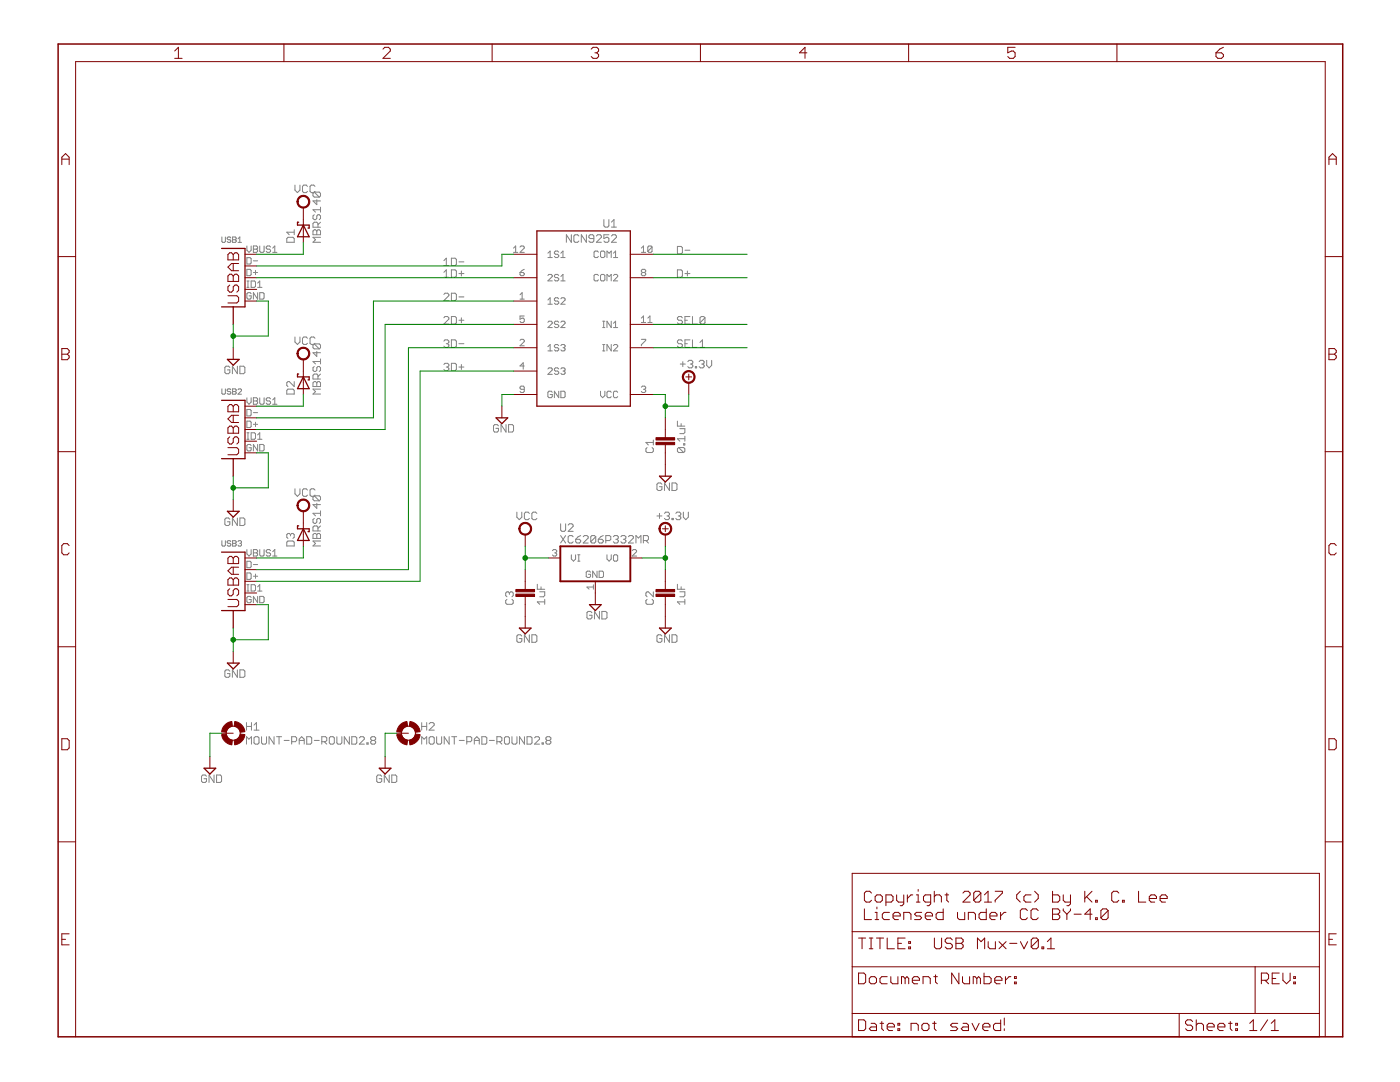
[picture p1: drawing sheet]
<?xml version="1.0" encoding="utf-8"?>
<!DOCTYPE eagle SYSTEM "eagle.dtd">
<eagle version="6.5.0">
<drawing>
<settings>
<setting alwaysvectorfont="yes"/>
<setting verticaltext="up"/>
</settings>
<grid distance="0.1" unitdist="inch" unit="inch" style="lines" multiple="1" display="no" altdistance="0.01" altunitdist="inch" altunit="inch"/>
<schematic xreflabel="%F%N/%S.%C%R" xrefpart="/%S.%C%R">
<libraries>
<library name="Misc Conn">
<symbols>
<symbol name="USB_AB">
<wire x1="-7.62" y1="-6.35" x2="-5.08" y2="-6.35" width="0.254" layer="94"/>
<wire x1="-5.08" y1="-6.35" x2="-2.54" y2="-6.35" width="0.254" layer="94"/>
<wire x1="-2.54" y1="-6.35" x2="-2.54" y2="6.35" width="0.254" layer="94"/>
<wire x1="-2.54" y1="6.35" x2="-7.62" y2="6.35" width="0.254" layer="94"/>
<text x="-6.35" y="6.096" size="2.54" layer="94" rot="R270">USBAB</text>
<pin name="D+" x="0" y="0" visible="pad" length="short" rot="R180"/>
<pin name="D-" x="0" y="2.54" visible="pad" length="short" rot="R180"/>
<pin name="VBUS" x="0" y="5.08" visible="pad" length="short" rot="R180"/>
<pin name="GND" x="0" y="-5.08" visible="pad" length="short" rot="R180"/>
<pin name="USBID" x="0" y="-2.54" visible="pad" length="short" rot="R180"/>
<pin name="S" x="-5.08" y="-10.16" visible="off" length="point" rot="R90"/>
<wire x1="-5.08" y1="-10.16" x2="-5.08" y2="-6.35" width="0.254" layer="94"/>
<text x="-7.62" y="7.62" size="1.27" layer="95" font="vector">&gt;Name</text>
</symbol>
</symbols>
<devicesets>
<deviceset name="USB-AB" prefix="J" uservalue="yes">
<gates>
<gate name="G$1" symbol="USB_AB" x="5.08" y="0"/>
</gates>
<devices>
<device name="" package="USB-AB-MICRO-SMD">
<connects>
<connect gate="G$1" pin="D+" pad="D+"/>
<connect gate="G$1" pin="D-" pad="D-"/>
<connect gate="G$1" pin="GND" pad="GND"/>
<connect gate="G$1" pin="S" pad="P$6 P$7 P$8 P$9"/>
<connect gate="G$1" pin="USBID" pad="ID"/>
<connect gate="G$1" pin="VBUS" pad="VBUS"/>
</connects>
<technologies>
<technology name=""/>
</technologies>
</device>
<device name="&quot;" package="USB_AB_MICRO_1:1_V2">
<connects>
<connect gate="G$1" pin="D+" pad="D+"/>
<connect gate="G$1" pin="D-" pad="D-"/>
<connect gate="G$1" pin="GND" pad="GND"/>
<connect gate="G$1" pin="S" pad="S1 S2 S3 S4"/>
<connect gate="G$1" pin="USBID" pad="ID"/>
<connect gate="G$1" pin="VBUS" pad="VBUS"/>
</connects>
<technologies>
<technology name=""/>
</technologies>
</device>
<device name="BG" package="USB-AB-MICRO-SMD_V03_SF">
<connects>
<connect gate="G$1" pin="D+" pad="D+"/>
<connect gate="G$1" pin="D-" pad="D-"/>
<connect gate="G$1" pin="GND" pad="GND"/>
<connect gate="G$1" pin="S" pad="S1 S2 S3 S4"/>
<connect gate="G$1" pin="USBID" pad="ID1"/>
<connect gate="G$1" pin="VBUS" pad="VBUS1"/>
</connects>
<technologies>
<technology name=""/>
</technologies>
</device>
<device name="BG-ORG" package="USB-AB-MICRO-SMD_V03_SMT">
<connects>
<connect gate="G$1" pin="D+" pad="D+"/>
<connect gate="G$1" pin="D-" pad="D-"/>
<connect gate="G$1" pin="GND" pad="GND"/>
<connect gate="G$1" pin="S" pad="S1 S2 S3 S4"/>
<connect gate="G$1" pin="USBID" pad="ID1"/>
<connect gate="G$1" pin="VBUS" pad="VBUS1"/>
</connects>
<technologies>
<technology name=""/>
</technologies>
</device>
</devices>
</deviceset>
</devicesets>
</library>
<library name="supply2">
<symbols>
<symbol name="GND">
<wire x1="-1.27" y1="0" x2="1.27" y2="0" width="0.254" layer="94"/>
<wire x1="1.27" y1="0" x2="0" y2="-1.27" width="0.254" layer="94"/>
<wire x1="0" y1="-1.27" x2="-1.27" y2="0" width="0.254" layer="94"/>
<text x="-1.905" y="-3.175" size="1.778" layer="96">&gt;VALUE</text>
<pin name="GND" x="0" y="2.54" visible="off" length="short" direction="sup" rot="R270"/>
</symbol>
<symbol name="VCC">
<circle x="0" y="1.27" radius="1.27" width="0.254" layer="94"/>
<text x="-1.905" y="3.175" size="1.778" layer="96">&gt;VALUE</text>
<pin name="VCC" x="0" y="-2.54" visible="off" length="short" direction="sup" rot="R90"/>
</symbol>
</symbols>
<devicesets>
<deviceset name="GND" prefix="SUPPLY">
<gates>
<gate name="GND" symbol="GND" x="0" y="0"/>
</gates>
<devices>
<device name="">
<technologies>
<technology name=""/>
</technologies>
</device>
</devices>
</deviceset>
<deviceset name="VCC" prefix="SUPPLY">
<gates>
<gate name="G$1" symbol="VCC" x="0" y="0"/>
</gates>
<devices>
<device name="">
<technologies>
<technology name=""/>
</technologies>
</device>
</devices>
</deviceset>
</devicesets>
</library>
<library name="ipc-7351-capacitor">
<symbols>
<symbol name="CAPACITOR">
<wire x1="-2.54" y1="0" x2="-0.762" y2="0" width="0.1524" layer="94"/>
<wire x1="2.54" y1="0" x2="0.762" y2="0" width="0.1524" layer="94"/>
<text x="-2.54" y="2.54" size="1.778" layer="95">&gt;NAME</text>
<text x="-2.54" y="-4.318" size="1.778" layer="96">&gt;VALUE</text>
<rectangle x1="-1.524" y1="-0.254" x2="2.54" y2="0.254" layer="94" rot="R90"/>
<rectangle x1="-2.54" y1="-0.254" x2="1.524" y2="0.254" layer="94" rot="R90"/>
<pin name="1" x="-5.08" y="0" visible="off" length="short" direction="pas" swaplevel="1"/>
<pin name="2" x="5.08" y="0" visible="off" length="short" direction="pas" swaplevel="1" rot="R180"/>
</symbol>
</symbols>
<devicesets>
<deviceset name="CAPACITOR_" prefix="C" uservalue="yes">
<gates>
<gate name="G$1" symbol="CAPACITOR" x="0" y="0"/>
</gates>
<devices>
<device name="0402" package="CAPC1005X60N">
<connects>
<connect gate="G$1" pin="1" pad="1"/>
<connect gate="G$1" pin="2" pad="2"/>
</connects>
<technologies>
<technology name=""/>
</technologies>
</device>
<device name="0508" package="CAPC1220X107N">
<connects>
<connect gate="G$1" pin="1" pad="1"/>
<connect gate="G$1" pin="2" pad="2"/>
</connects>
<technologies>
<technology name=""/>
</technologies>
</device>
<device name="0603" package="CAPC1608X92N">
<connects>
<connect gate="G$1" pin="1" pad="1"/>
<connect gate="G$1" pin="2" pad="2"/>
</connects>
<technologies>
<technology name=""/>
</technologies>
</device>
<device name="0612" package="CAPC1632X168N">
<connects>
<connect gate="G$1" pin="1" pad="1"/>
<connect gate="G$1" pin="2" pad="2"/>
</connects>
<technologies>
<technology name=""/>
</technologies>
</device>
<device name="0805" package="CAPC2012X145AN">
<connects>
<connect gate="G$1" pin="1" pad="1"/>
<connect gate="G$1" pin="2" pad="2"/>
</connects>
<technologies>
<technology name=""/>
</technologies>
</device>
<device name="1206" package="CAPC3215X168N">
<connects>
<connect gate="G$1" pin="1" pad="1"/>
<connect gate="G$1" pin="2" pad="2"/>
</connects>
<technologies>
<technology name=""/>
</technologies>
</device>
<device name="1210" package="CAPC3225X168N">
<connects>
<connect gate="G$1" pin="1" pad="1"/>
<connect gate="G$1" pin="2" pad="2"/>
</connects>
<technologies>
<technology name=""/>
</technologies>
</device>
<device name="1808" package="CAPC4520X168N">
<connects>
<connect gate="G$1" pin="1" pad="1"/>
<connect gate="G$1" pin="2" pad="2"/>
</connects>
<technologies>
<technology name=""/>
</technologies>
</device>
<device name="1812" package="CAPC4532X218N">
<connects>
<connect gate="G$1" pin="1" pad="1"/>
<connect gate="G$1" pin="2" pad="2"/>
</connects>
<technologies>
<technology name=""/>
</technologies>
</device>
<device name="1825" package="CAPC4564X218N">
<connects>
<connect gate="G$1" pin="1" pad="1"/>
<connect gate="G$1" pin="2" pad="2"/>
</connects>
<technologies>
<technology name=""/>
</technologies>
</device>
<device name="2220" package="CAPC5651X218N">
<connects>
<connect gate="G$1" pin="1" pad="1"/>
<connect gate="G$1" pin="2" pad="2"/>
</connects>
<technologies>
<technology name=""/>
</technologies>
</device>
<device name="2225" package="CAPC5664X218N">
<connects>
<connect gate="G$1" pin="1" pad="1"/>
<connect gate="G$1" pin="2" pad="2"/>
</connects>
<technologies>
<technology name=""/>
</technologies>
</device>
<device name="3640" package="CAPC9198X218N">
<connects>
<connect gate="G$1" pin="1" pad="1"/>
<connect gate="G$1" pin="2" pad="2"/>
</connects>
<technologies>
<technology name=""/>
</technologies>
</device>
<device name="0805N" package="CAP2012X70N">
<connects>
<connect gate="G$1" pin="1" pad="1"/>
<connect gate="G$1" pin="2" pad="2"/>
</connects>
<technologies>
<technology name=""/>
</technologies>
</device>
</devices>
</deviceset>
</devicesets>
</library>
<library name="Misc Analog">
<symbols>
<symbol name="NCN9252">
<pin name="COM1" x="-15.24" y="15.24" length="middle"/>
<pin name="COM2" x="-15.24" y="10.16" length="middle"/>
<pin name="1S1" x="15.24" y="15.24" length="middle" rot="R180"/>
<pin name="2S1" x="15.24" y="10.16" length="middle" rot="R180"/>
<pin name="1S2" x="15.24" y="5.08" length="middle" rot="R180"/>
<pin name="2S2" x="15.24" y="0" length="middle" rot="R180"/>
<pin name="1S3" x="15.24" y="-5.08" length="middle" rot="R180"/>
<pin name="2S3" x="15.24" y="-10.16" length="middle" rot="R180"/>
<pin name="IN1" x="-15.24" y="0" length="middle"/>
<pin name="IN2" x="-15.24" y="-5.08" length="middle"/>
<pin name="VCC" x="-15.24" y="-15.24" length="middle"/>
<pin name="GND" x="15.24" y="-15.24" length="middle" rot="R180"/>
<wire x1="-10.16" y1="-17.78" x2="-10.16" y2="20.32" width="0.254" layer="94"/>
<wire x1="-10.16" y1="20.32" x2="10.16" y2="20.32" width="0.254" layer="94"/>
<wire x1="10.16" y1="20.32" x2="10.16" y2="-17.78" width="0.254" layer="94"/>
<wire x1="10.16" y1="-17.78" x2="-10.16" y2="-17.78" width="0.254" layer="94"/>
<text x="-7.62" y="21.082" size="1.778" layer="95">&gt;Name</text>
<text x="-7.62" y="17.78" size="1.778" layer="96">&gt;Value</text>
</symbol>
</symbols>
<devicesets>
<deviceset name="NCN9252" prefix="U">
<gates>
<gate name="G$1" symbol="NCN9252" x="0" y="0"/>
</gates>
<devices>
<device name="" package="UQN12">
<connects>
<connect gate="G$1" pin="1S1" pad="12"/>
<connect gate="G$1" pin="1S2" pad="1"/>
<connect gate="G$1" pin="1S3" pad="2"/>
<connect gate="G$1" pin="2S1" pad="6"/>
<connect gate="G$1" pin="2S2" pad="5"/>
<connect gate="G$1" pin="2S3" pad="4"/>
<connect gate="G$1" pin="COM1" pad="10"/>
<connect gate="G$1" pin="COM2" pad="8"/>
<connect gate="G$1" pin="GND" pad="9"/>
<connect gate="G$1" pin="IN1" pad="11"/>
<connect gate="G$1" pin="IN2" pad="7"/>
<connect gate="G$1" pin="VCC" pad="3"/>
</connects>
<technologies>
<technology name=""/>
</technologies>
</device>
</devices>
</deviceset>
</devicesets>
</library>
<library name="ipc-7351-diode">
<symbols>
<symbol name="SCHOTTKY">
<wire x1="-1.27" y1="-1.27" x2="1.27" y2="0" width="0.254" layer="94"/>
<wire x1="1.27" y1="0" x2="-1.27" y2="1.27" width="0.254" layer="94"/>
<wire x1="1.905" y1="1.27" x2="1.27" y2="1.27" width="0.254" layer="94"/>
<wire x1="1.27" y1="1.27" x2="1.27" y2="0" width="0.254" layer="94"/>
<wire x1="-1.27" y1="1.27" x2="-1.27" y2="-1.27" width="0.254" layer="94"/>
<wire x1="1.27" y1="0" x2="1.27" y2="-1.27" width="0.254" layer="94"/>
<wire x1="1.905" y1="1.27" x2="1.905" y2="1.016" width="0.254" layer="94"/>
<wire x1="1.27" y1="-1.27" x2="0.635" y2="-1.27" width="0.254" layer="94"/>
<wire x1="0.635" y1="-1.016" x2="0.635" y2="-1.27" width="0.254" layer="94"/>
<text x="-2.54" y="1.905" size="1.778" layer="95">&gt;NAME</text>
<text x="-2.54" y="-3.81" size="1.778" layer="96">&gt;VALUE</text>
<pin name="A" x="-2.54" y="0" visible="off" length="short" direction="pas"/>
<pin name="K" x="2.54" y="0" visible="off" length="short" direction="pas" rot="R180"/>
</symbol>
</symbols>
<devicesets>
<deviceset name="SCHOTTKY_" prefix="D" uservalue="yes">
<gates>
<gate name="G$1" symbol="SCHOTTKY" x="0" y="0"/>
</gates>
<devices>
<device name="SOD-123" package="SOD3718X135N">
<connects>
<connect gate="G$1" pin="A" pad="A"/>
<connect gate="G$1" pin="K" pad="K"/>
</connects>
<technologies>
<technology name=""/>
</technologies>
</device>
<device name="SOD-323" package="SOD2514X100N">
<connects>
<connect gate="G$1" pin="A" pad="A"/>
<connect gate="G$1" pin="K" pad="K"/>
</connects>
<technologies>
<technology name=""/>
</technologies>
</device>
<device name="SMA" package="DIOM5326X292N">
<connects>
<connect gate="G$1" pin="A" pad="A"/>
<connect gate="G$1" pin="K" pad="K"/>
</connects>
<technologies>
<technology name=""/>
</technologies>
</device>
<device name="SMB" package="DIOM5436X265N">
<connects>
<connect gate="G$1" pin="A" pad="A"/>
<connect gate="G$1" pin="K" pad="K"/>
</connects>
<technologies>
<technology name=""/>
</technologies>
</device>
<device name="SMC" package="DIOM7959X265N">
<connects>
<connect gate="G$1" pin="A" pad="A"/>
<connect gate="G$1" pin="K" pad="K"/>
</connects>
<technologies>
<technology name=""/>
</technologies>
</device>
<device name="SOT-23" package="SOT95P280X135-3N">
<connects>
<connect gate="G$1" pin="A" pad="1"/>
<connect gate="G$1" pin="K" pad="3"/>
</connects>
<technologies>
<technology name=""/>
</technologies>
</device>
<device name="SOT-323" package="SOT65P210X110-3N">
<connects>
<connect gate="G$1" pin="A" pad="1"/>
<connect gate="G$1" pin="K" pad="3"/>
</connects>
<technologies>
<technology name=""/>
</technologies>
</device>
</devices>
</deviceset>
</devicesets>
</library>
<library name="Misc Power">
<symbols>
<symbol name="78XX">
<wire x1="-7.62" y1="-5.08" x2="7.62" y2="-5.08" width="0.4064" layer="94"/>
<wire x1="7.62" y1="-5.08" x2="7.62" y2="2.54" width="0.4064" layer="94"/>
<wire x1="7.62" y1="2.54" x2="-7.62" y2="2.54" width="0.4064" layer="94"/>
<wire x1="-7.62" y1="2.54" x2="-7.62" y2="-5.08" width="0.4064" layer="94"/>
<text x="-7.62" y="5.715" size="1.778" layer="95">&gt;NAME</text>
<text x="-7.62" y="3.175" size="1.778" layer="96">&gt;VALUE</text>
<text x="-2.032" y="-4.318" size="1.524" layer="95">GND</text>
<pin name="VI" x="-10.16" y="0" length="short" direction="in"/>
<pin name="GND" x="0" y="-7.62" visible="pad" length="short" direction="pas" rot="R90"/>
<pin name="VO" x="10.16" y="0" length="short" direction="pas" rot="R180"/>
</symbol>
</symbols>
<devicesets>
<deviceset name="MCP1700" prefix="U">
<gates>
<gate name="G$1" symbol="78XX" x="0" y="0"/>
</gates>
<devices>
<device name="/TT" package="SOT95P280X135-3N">
<connects>
<connect gate="G$1" pin="GND" pad="1"/>
<connect gate="G$1" pin="VI" pad="3"/>
<connect gate="G$1" pin="VO" pad="2"/>
</connects>
<technologies>
<technology name=""/>
</technologies>
</device>
</devices>
</deviceset>
</devicesets>
</library>
<library name="Misc Voltages">
<symbols>
<symbol name="+3.3V">
<wire x1="-0.635" y1="1.27" x2="0.635" y2="1.27" width="0.1524" layer="94"/>
<wire x1="0" y1="0.635" x2="0" y2="1.905" width="0.1524" layer="94"/>
<circle x="0" y="1.27" radius="1.27" width="0.254" layer="94"/>
<text x="-1.905" y="3.175" size="1.778" layer="96">&gt;VALUE</text>
<pin name="+3.3V" x="0" y="-2.54" visible="off" length="short" direction="sup" rot="R90"/>
</symbol>
</symbols>
<devicesets>
<deviceset name="+3.3V" prefix="SUPPLY">
<gates>
<gate name="+3.3V" symbol="+3.3V" x="0" y="0"/>
</gates>
<devices>
<device name="">
<technologies>
<technology name=""/>
</technologies>
</device>
</devices>
</deviceset>
</devicesets>
</library>
<library name="holes">
<symbols>
<symbol name="MOUNT-PAD">
<wire x1="0.254" y1="2.032" x2="2.032" y2="0.254" width="1.016" layer="94" curve="-75.749967" cap="flat"/>
<wire x1="-2.032" y1="0.254" x2="-0.254" y2="2.032" width="1.016" layer="94" curve="-75.749967" cap="flat"/>
<wire x1="-2.032" y1="-0.254" x2="-0.254" y2="-2.032" width="1.016" layer="94" curve="75.749967" cap="flat"/>
<wire x1="0.254" y1="-2.032" x2="2.032" y2="-0.254" width="1.016" layer="94" curve="75.749967" cap="flat"/>
<circle x="0" y="0" radius="1.524" width="0.0508" layer="94"/>
<text x="2.794" y="0.5842" size="1.778" layer="95">&gt;NAME</text>
<text x="2.794" y="-2.4638" size="1.778" layer="96">&gt;VALUE</text>
<pin name="MOUNT" x="-2.54" y="0" visible="off" length="short" direction="pas"/>
</symbol>
</symbols>
<devicesets>
<deviceset name="MOUNT-PAD-ROUND" prefix="H">
<gates>
<gate name="G$1" symbol="MOUNT-PAD" x="0" y="0"/>
</gates>
<devices>
<device name="2.8" package="2,8-PAD">
<connects>
<connect gate="G$1" pin="MOUNT" pad="B2,8"/>
</connects>
<technologies>
<technology name=""/>
</technologies>
</device>
<device name="3.0" package="3,0-PAD">
<connects>
<connect gate="G$1" pin="MOUNT" pad="B3,0"/>
</connects>
<technologies>
<technology name=""/>
</technologies>
</device>
<device name="3.2" package="3,2-PAD">
<connects>
<connect gate="G$1" pin="MOUNT" pad="B3,2"/>
</connects>
<technologies>
<technology name=""/>
</technologies>
</device>
<device name="3.3" package="3,3-PAD">
<connects>
<connect gate="G$1" pin="MOUNT" pad="B3,3"/>
</connects>
<technologies>
<technology name=""/>
</technologies>
</device>
<device name="3.6" package="3,6-PAD">
<connects>
<connect gate="G$1" pin="MOUNT" pad="B3,6"/>
</connects>
<technologies>
<technology name=""/>
</technologies>
</device>
<device name="4.1" package="4,1-PAD">
<connects>
<connect gate="G$1" pin="MOUNT" pad="B4,1"/>
</connects>
<technologies>
<technology name=""/>
</technologies>
</device>
<device name="4.3" package="4,3-PAD">
<connects>
<connect gate="G$1" pin="MOUNT" pad="B4,3"/>
</connects>
<technologies>
<technology name=""/>
</technologies>
</device>
<device name="4.5" package="4,5-PAD">
<connects>
<connect gate="G$1" pin="MOUNT" pad="B4,5"/>
</connects>
<technologies>
<technology name=""/>
</technologies>
</device>
<device name="5.0" package="5,0-PAD">
<connects>
<connect gate="G$1" pin="MOUNT" pad="B5"/>
</connects>
<technologies>
<technology name=""/>
</technologies>
</device>
<device name="5.5" package="5,5-PAD">
<connects>
<connect gate="G$1" pin="MOUNT" pad="B5,5"/>
</connects>
<technologies>
<technology name=""/>
</technologies>
</device>
</devices>
</deviceset>
</devicesets>
</library>
<library name="frames">
<symbols>
<symbol name="FRAME_A_L">
<frame x1="0" y1="0" x2="279.4" y2="215.9" columns="6" rows="5" layer="94" border-bottom="no"/>
</symbol>
<symbol name="DOCFIELD">
<wire x1="0" y1="0" x2="71.12" y2="0" width="0.1016" layer="94"/>
<wire x1="101.6" y1="15.24" x2="87.63" y2="15.24" width="0.1016" layer="94"/>
<wire x1="0" y1="0" x2="0" y2="5.08" width="0.1016" layer="94"/>
<wire x1="0" y1="5.08" x2="71.12" y2="5.08" width="0.1016" layer="94"/>
<wire x1="0" y1="5.08" x2="0" y2="15.24" width="0.1016" layer="94"/>
<wire x1="101.6" y1="15.24" x2="101.6" y2="5.08" width="0.1016" layer="94"/>
<wire x1="71.12" y1="5.08" x2="71.12" y2="0" width="0.1016" layer="94"/>
<wire x1="71.12" y1="5.08" x2="87.63" y2="5.08" width="0.1016" layer="94"/>
<wire x1="71.12" y1="0" x2="101.6" y2="0" width="0.1016" layer="94"/>
<wire x1="87.63" y1="15.24" x2="87.63" y2="5.08" width="0.1016" layer="94"/>
<wire x1="87.63" y1="15.24" x2="0" y2="15.24" width="0.1016" layer="94"/>
<wire x1="87.63" y1="5.08" x2="101.6" y2="5.08" width="0.1016" layer="94"/>
<wire x1="101.6" y1="5.08" x2="101.6" y2="0" width="0.1016" layer="94"/>
<wire x1="0" y1="15.24" x2="0" y2="22.86" width="0.1016" layer="94"/>
<wire x1="101.6" y1="35.56" x2="0" y2="35.56" width="0.1016" layer="94"/>
<wire x1="101.6" y1="35.56" x2="101.6" y2="22.86" width="0.1016" layer="94"/>
<wire x1="0" y1="22.86" x2="101.6" y2="22.86" width="0.1016" layer="94"/>
<wire x1="0" y1="22.86" x2="0" y2="35.56" width="0.1016" layer="94"/>
<wire x1="101.6" y1="22.86" x2="101.6" y2="15.24" width="0.1016" layer="94"/>
<text x="1.27" y="1.27" size="2.54" layer="94" font="vector">Date:</text>
<text x="12.7" y="1.27" size="2.54" layer="94" font="vector">&gt;LAST_DATE_TIME</text>
<text x="72.39" y="1.27" size="2.54" layer="94" font="vector">Sheet:</text>
<text x="86.36" y="1.27" size="2.54" layer="94" font="vector">&gt;SHEET</text>
<text x="88.9" y="11.43" size="2.54" layer="94" font="vector">REV:</text>
<text x="1.27" y="19.05" size="2.54" layer="94" font="vector">TITLE:</text>
<text x="1.27" y="11.43" size="2.54" layer="94" font="vector">Document Number:</text>
<text x="17.78" y="19.05" size="2.54" layer="94" font="vector">&gt;DRAWING_NAME</text>
</symbol>
</symbols>
<devicesets>
<deviceset name="FRAME_A_L" prefix="FRAME" uservalue="yes">
<gates>
<gate name="G$1" symbol="FRAME_A_L" x="0" y="0" addlevel="always"/>
<gate name="G$2" symbol="DOCFIELD" x="172.72" y="0" addlevel="always"/>
</gates>
<devices>
<device name="">
<technologies>
<technology name=""/>
</technologies>
</device>
</devices>
</deviceset>
</devicesets>
</library>
</libraries>
<attributes>
</attributes>
<variantdefs>
</variantdefs>
<classes>
<class number="0" name="default" width="0" drill="0">
</class>
</classes>
<parts>
<part name="USB1" library="Misc Conn" deviceset="USB-AB" device="BG-ORG">
<attribute name="PARTNO" value="SMT MICRO USB CONNECTOR"/>
</part>
<part name="USB2" library="Misc Conn" deviceset="USB-AB" device="BG-ORG">
<attribute name="PARTNO" value="SMT MICRO USB CONNECTOR"/>
</part>
<part name="USB3" library="Misc Conn" deviceset="USB-AB" device="BG-ORG">
<attribute name="PARTNO" value="SMT MICRO USB CONNECTOR"/>
</part>
<part name="SUPPLY1" library="supply2" deviceset="GND" device=""/>
<part name="SUPPLY2" library="supply2" deviceset="GND" device=""/>
<part name="SUPPLY3" library="supply2" deviceset="GND" device=""/>
<part name="C1" library="ipc-7351-capacitor" deviceset="CAPACITOR_" device="0603" value="0.1uF">
<attribute name="PARTNO" value="0U1 0603"/>
</part>
<part name="SUPPLY6" library="supply2" deviceset="GND" device=""/>
<part name="U1" library="Misc Analog" deviceset="NCN9252" device="">
<attribute name="PARTNO" value="NCN9252"/>
</part>
<part name="D1" library="ipc-7351-diode" deviceset="SCHOTTKY_" device="SMB" value="MBRS140">
<attribute name="PARTNO" value="MBRS140"/>
</part>
<part name="D2" library="ipc-7351-diode" deviceset="SCHOTTKY_" device="SMB" value="MBRS140">
<attribute name="PARTNO" value="MBRS140"/>
</part>
<part name="D3" library="ipc-7351-diode" deviceset="SCHOTTKY_" device="SMB" value="MBRS140">
<attribute name="PARTNO" value="MBRS140"/>
</part>
<part name="SUPPLY4" library="supply2" deviceset="VCC" device=""/>
<part name="SUPPLY5" library="supply2" deviceset="VCC" device=""/>
<part name="SUPPLY7" library="supply2" deviceset="VCC" device=""/>
<part name="SUPPLY8" library="supply2" deviceset="GND" device=""/>
<part name="U2" library="Misc Power" deviceset="MCP1700" device="/TT" value="XC6206P332MR">
<attribute name="PARTNO" value="XC6206P332MR"/>
</part>
<part name="SUPPLY9" library="supply2" deviceset="GND" device=""/>
<part name="SUPPLY10" library="supply2" deviceset="VCC" device=""/>
<part name="SUPPLY11" library="Misc Voltages" deviceset="+3.3V" device=""/>
<part name="C2" library="ipc-7351-capacitor" deviceset="CAPACITOR_" device="0603" value="1uF">
<attribute name="PARTNO" value="1UF 0603"/>
</part>
<part name="C3" library="ipc-7351-capacitor" deviceset="CAPACITOR_" device="0603" value="1uF">
<attribute name="PARTNO" value="1UF 0603"/>
</part>
<part name="SUPPLY12" library="supply2" deviceset="GND" device=""/>
<part name="SUPPLY13" library="supply2" deviceset="GND" device=""/>
<part name="SUPPLY14" library="Misc Voltages" deviceset="+3.3V" device=""/>
<part name="H1" library="holes" deviceset="MOUNT-PAD-ROUND" device="2.8">
<attribute name="PARTNO" value="*"/>
</part>
<part name="H2" library="holes" deviceset="MOUNT-PAD-ROUND" device="2.8">
<attribute name="PARTNO" value="*"/>
</part>
<part name="SUPPLY15" library="supply2" deviceset="GND" device=""/>
<part name="SUPPLY16" library="supply2" deviceset="GND" device=""/>
<part name="FRAME1" library="frames" deviceset="FRAME_A_L" device=""/>
</parts>
<sheets>
<sheet>
<plain>
<text x="124.46" y="-55.88" size="2.54" layer="94">Copyright 2017 (c) by K. C. Lee
Licensed under CC BY-4.0</text>
</plain>
<instances>
<instance part="USB1" gate="G$1" x="-7.62" y="83.82">
<attribute name="PARTNO" x="-7.62" y="83.82" size="2.54" layer="96" display="off"/>
</instance>
<instance part="USB2" gate="G$1" x="-7.62" y="50.8">
<attribute name="PARTNO" x="-7.62" y="50.8" size="2.54" layer="96" display="off"/>
</instance>
<instance part="USB3" gate="G$1" x="-7.62" y="17.78">
<attribute name="PARTNO" x="-7.62" y="17.78" size="2.54" layer="96" display="off"/>
</instance>
<instance part="SUPPLY1" gate="GND" x="-12.7" y="66.04"/>
<instance part="SUPPLY2" gate="GND" x="-12.7" y="33.02"/>
<instance part="SUPPLY3" gate="GND" x="-12.7" y="0"/>
<instance part="C1" gate="G$1" x="81.28" y="48.26" rot="R90">
<attribute name="PARTNO" x="81.28" y="48.26" size="2.54" layer="96" display="off"/>
</instance>
<instance part="SUPPLY6" gate="GND" x="81.28" y="40.64"/>
<instance part="U1" gate="G$1" x="63.5" y="73.66" rot="MR0">
<attribute name="PARTNO" x="63.5" y="73.66" size="2.54" layer="96" display="off"/>
</instance>
<instance part="D1" gate="G$1" x="2.54" y="93.98" rot="R90">
<attribute name="PARTNO" x="2.54" y="93.98" size="2.54" layer="96" display="off"/>
</instance>
<instance part="D2" gate="G$1" x="2.54" y="60.96" rot="R90">
<attribute name="PARTNO" x="2.54" y="60.96" size="2.54" layer="96" display="off"/>
</instance>
<instance part="D3" gate="G$1" x="2.54" y="27.94" rot="R90">
<attribute name="PARTNO" x="2.54" y="27.94" size="2.54" layer="96" display="off"/>
</instance>
<instance part="SUPPLY4" gate="G$1" x="2.54" y="99.06"/>
<instance part="SUPPLY5" gate="G$1" x="2.54" y="66.04"/>
<instance part="SUPPLY7" gate="G$1" x="2.54" y="33.02"/>
<instance part="SUPPLY8" gate="GND" x="45.72" y="53.34"/>
<instance part="U2" gate="G$1" x="66.04" y="22.86">
<attribute name="PARTNO" x="66.04" y="22.86" size="2.54" layer="96" display="off"/>
</instance>
<instance part="SUPPLY9" gate="GND" x="66.04" y="12.7"/>
<instance part="SUPPLY10" gate="G$1" x="50.8" y="27.94"/>
<instance part="SUPPLY11" gate="+3.3V" x="81.28" y="27.94"/>
<instance part="C2" gate="G$1" x="81.28" y="15.24" rot="R90">
<attribute name="PARTNO" x="81.28" y="15.24" size="2.54" layer="96" display="off"/>
</instance>
<instance part="C3" gate="G$1" x="50.8" y="15.24" rot="R90">
<attribute name="PARTNO" x="50.8" y="15.24" size="2.54" layer="96" display="off"/>
</instance>
<instance part="SUPPLY12" gate="GND" x="50.8" y="7.62"/>
<instance part="SUPPLY13" gate="GND" x="81.28" y="7.62"/>
<instance part="SUPPLY14" gate="+3.3V" x="86.36" y="60.96"/>
<instance part="H1" gate="G$1" x="-12.7" y="-15.24">
<attribute name="PARTNO" x="-12.7" y="-15.24" size="2.54" layer="96" display="off"/>
</instance>
<instance part="H2" gate="G$1" x="25.4" y="-15.24">
<attribute name="PARTNO" x="25.4" y="-15.24" size="2.54" layer="96" display="off"/>
</instance>
<instance part="SUPPLY15" gate="GND" x="-17.78" y="-22.86"/>
<instance part="SUPPLY16" gate="GND" x="20.32" y="-22.86"/>
<instance part="FRAME1" gate="G$1" x="-50.8" y="-81.28"/>
<instance part="FRAME1" gate="G$2" x="121.92" y="-81.28"/>
</instances>
<busses>
</busses>
<nets>
<net name="GND" class="0">
<segment>
<pinref part="USB1" gate="G$1" pin="S"/>
<pinref part="SUPPLY1" gate="GND" pin="GND"/>
<wire x1="-12.7" y1="68.58" x2="-12.7" y2="71.12" width="0.1524" layer="91"/>
<pinref part="USB1" gate="G$1" pin="GND"/>
<wire x1="-12.7" y1="71.12" x2="-12.7" y2="73.66" width="0.1524" layer="91"/>
<wire x1="-7.62" y1="78.74" x2="-5.08" y2="78.74" width="0.1524" layer="91"/>
<wire x1="-5.08" y1="78.74" x2="-5.08" y2="71.12" width="0.1524" layer="91"/>
<wire x1="-5.08" y1="71.12" x2="-12.7" y2="71.12" width="0.1524" layer="91"/>
<junction x="-12.7" y="71.12"/>
</segment>
<segment>
<pinref part="USB2" gate="G$1" pin="S"/>
<pinref part="SUPPLY2" gate="GND" pin="GND"/>
<wire x1="-12.7" y1="35.56" x2="-12.7" y2="38.1" width="0.1524" layer="91"/>
<pinref part="USB2" gate="G$1" pin="GND"/>
<wire x1="-12.7" y1="38.1" x2="-12.7" y2="40.64" width="0.1524" layer="91"/>
<wire x1="-7.62" y1="45.72" x2="-5.08" y2="45.72" width="0.1524" layer="91"/>
<wire x1="-5.08" y1="45.72" x2="-5.08" y2="38.1" width="0.1524" layer="91"/>
<wire x1="-5.08" y1="38.1" x2="-12.7" y2="38.1" width="0.1524" layer="91"/>
<junction x="-12.7" y="38.1"/>
</segment>
<segment>
<pinref part="USB3" gate="G$1" pin="S"/>
<pinref part="SUPPLY3" gate="GND" pin="GND"/>
<wire x1="-12.7" y1="2.54" x2="-12.7" y2="5.08" width="0.1524" layer="91"/>
<pinref part="USB3" gate="G$1" pin="GND"/>
<wire x1="-12.7" y1="5.08" x2="-12.7" y2="7.62" width="0.1524" layer="91"/>
<wire x1="-7.62" y1="12.7" x2="-5.08" y2="12.7" width="0.1524" layer="91"/>
<wire x1="-5.08" y1="12.7" x2="-5.08" y2="5.08" width="0.1524" layer="91"/>
<wire x1="-5.08" y1="5.08" x2="-12.7" y2="5.08" width="0.1524" layer="91"/>
<junction x="-12.7" y="5.08"/>
</segment>
<segment>
<pinref part="C1" gate="G$1" pin="1"/>
<pinref part="SUPPLY6" gate="GND" pin="GND"/>
</segment>
<segment>
<pinref part="U1" gate="G$1" pin="GND"/>
<pinref part="SUPPLY8" gate="GND" pin="GND"/>
<wire x1="48.26" y1="58.42" x2="45.72" y2="58.42" width="0.1524" layer="91"/>
<wire x1="45.72" y1="58.42" x2="45.72" y2="55.88" width="0.1524" layer="91"/>
</segment>
<segment>
<pinref part="U2" gate="G$1" pin="GND"/>
<pinref part="SUPPLY9" gate="GND" pin="GND"/>
</segment>
<segment>
<pinref part="C3" gate="G$1" pin="1"/>
<pinref part="SUPPLY12" gate="GND" pin="GND"/>
</segment>
<segment>
<pinref part="C2" gate="G$1" pin="1"/>
<pinref part="SUPPLY13" gate="GND" pin="GND"/>
</segment>
<segment>
<pinref part="H1" gate="G$1" pin="MOUNT"/>
<wire x1="-15.24" y1="-15.24" x2="-17.78" y2="-15.24" width="0.1524" layer="91"/>
<wire x1="-17.78" y1="-15.24" x2="-17.78" y2="-20.32" width="0.1524" layer="91"/>
<pinref part="SUPPLY15" gate="GND" pin="GND"/>
</segment>
<segment>
<pinref part="H2" gate="G$1" pin="MOUNT"/>
<pinref part="SUPPLY16" gate="GND" pin="GND"/>
<wire x1="22.86" y1="-15.24" x2="20.32" y2="-15.24" width="0.1524" layer="91"/>
<wire x1="20.32" y1="-15.24" x2="20.32" y2="-20.32" width="0.1524" layer="91"/>
</segment>
</net>
<net name="1D-" class="0">
<segment>
<pinref part="USB1" gate="G$1" pin="D-"/>
<wire x1="48.26" y1="88.9" x2="45.72" y2="88.9" width="0.1524" layer="91"/>
<wire x1="45.72" y1="88.9" x2="45.72" y2="86.36" width="0.1524" layer="91"/>
<wire x1="45.72" y1="86.36" x2="-7.62" y2="86.36" width="0.1524" layer="91"/>
<pinref part="U1" gate="G$1" pin="1S1"/>
<label x="33.02" y="86.36" size="1.778" layer="95"/>
</segment>
</net>
<net name="2D-" class="0">
<segment>
<pinref part="USB2" gate="G$1" pin="D-"/>
<wire x1="-7.62" y1="53.34" x2="17.78" y2="53.34" width="0.1524" layer="91"/>
<pinref part="U1" gate="G$1" pin="1S2"/>
<wire x1="48.26" y1="78.74" x2="17.78" y2="78.74" width="0.1524" layer="91"/>
<wire x1="17.78" y1="78.74" x2="17.78" y2="53.34" width="0.1524" layer="91"/>
<label x="33.02" y="78.74" size="1.778" layer="95"/>
</segment>
</net>
<net name="3D-" class="0">
<segment>
<pinref part="USB3" gate="G$1" pin="D-"/>
<pinref part="U1" gate="G$1" pin="1S3"/>
<wire x1="48.26" y1="68.58" x2="25.4" y2="68.58" width="0.1524" layer="91"/>
<wire x1="25.4" y1="68.58" x2="25.4" y2="20.32" width="0.1524" layer="91"/>
<wire x1="25.4" y1="20.32" x2="-7.62" y2="20.32" width="0.1524" layer="91"/>
<label x="33.02" y="68.58" size="1.778" layer="95"/>
</segment>
</net>
<net name="1D+" class="0">
<segment>
<pinref part="USB1" gate="G$1" pin="D+"/>
<wire x1="-7.62" y1="83.82" x2="48.26" y2="83.82" width="0.1524" layer="91"/>
<pinref part="U1" gate="G$1" pin="2S1"/>
<label x="33.02" y="83.82" size="1.778" layer="95"/>
</segment>
</net>
<net name="3D+" class="0">
<segment>
<pinref part="USB3" gate="G$1" pin="D+"/>
<pinref part="U1" gate="G$1" pin="2S3"/>
<wire x1="48.26" y1="63.5" x2="27.94" y2="63.5" width="0.1524" layer="91"/>
<wire x1="27.94" y1="63.5" x2="27.94" y2="17.78" width="0.1524" layer="91"/>
<wire x1="27.94" y1="17.78" x2="-7.62" y2="17.78" width="0.1524" layer="91"/>
<label x="33.02" y="63.5" size="1.778" layer="95"/>
</segment>
</net>
<net name="2D+" class="0">
<segment>
<pinref part="U1" gate="G$1" pin="2S2"/>
<wire x1="48.26" y1="73.66" x2="20.32" y2="73.66" width="0.1524" layer="91"/>
<wire x1="20.32" y1="73.66" x2="20.32" y2="50.8" width="0.1524" layer="91"/>
<wire x1="-7.62" y1="50.8" x2="20.32" y2="50.8" width="0.1524" layer="91"/>
<pinref part="USB2" gate="G$1" pin="D+"/>
<label x="33.02" y="73.66" size="1.778" layer="95"/>
</segment>
</net>
<net name="VCC" class="0">
<segment>
<pinref part="D1" gate="G$1" pin="K"/>
<pinref part="SUPPLY4" gate="G$1" pin="VCC"/>
</segment>
<segment>
<pinref part="D2" gate="G$1" pin="K"/>
<pinref part="SUPPLY5" gate="G$1" pin="VCC"/>
</segment>
<segment>
<pinref part="D3" gate="G$1" pin="K"/>
<pinref part="SUPPLY7" gate="G$1" pin="VCC"/>
</segment>
<segment>
<pinref part="U2" gate="G$1" pin="VI"/>
<pinref part="SUPPLY10" gate="G$1" pin="VCC"/>
<wire x1="55.88" y1="22.86" x2="50.8" y2="22.86" width="0.1524" layer="91"/>
<wire x1="50.8" y1="22.86" x2="50.8" y2="25.4" width="0.1524" layer="91"/>
<pinref part="C3" gate="G$1" pin="2"/>
<wire x1="50.8" y1="20.32" x2="50.8" y2="22.86" width="0.1524" layer="91"/>
<junction x="50.8" y="22.86"/>
</segment>
</net>
<net name="N$11" class="0">
<segment>
<pinref part="USB3" gate="G$1" pin="VBUS"/>
<pinref part="D3" gate="G$1" pin="A"/>
<wire x1="-7.62" y1="22.86" x2="2.54" y2="22.86" width="0.1524" layer="91"/>
<wire x1="2.54" y1="22.86" x2="2.54" y2="25.4" width="0.1524" layer="91"/>
</segment>
</net>
<net name="N$12" class="0">
<segment>
<pinref part="USB2" gate="G$1" pin="VBUS"/>
<pinref part="D2" gate="G$1" pin="A"/>
<wire x1="-7.62" y1="55.88" x2="2.54" y2="55.88" width="0.1524" layer="91"/>
<wire x1="2.54" y1="55.88" x2="2.54" y2="58.42" width="0.1524" layer="91"/>
</segment>
</net>
<net name="N$13" class="0">
<segment>
<pinref part="USB1" gate="G$1" pin="VBUS"/>
<pinref part="D1" gate="G$1" pin="A"/>
<wire x1="-7.62" y1="88.9" x2="2.54" y2="88.9" width="0.1524" layer="91"/>
<wire x1="2.54" y1="88.9" x2="2.54" y2="91.44" width="0.1524" layer="91"/>
</segment>
</net>
<net name="+3.3V" class="0">
<segment>
<pinref part="U2" gate="G$1" pin="VO"/>
<pinref part="SUPPLY11" gate="+3.3V" pin="+3.3V"/>
<wire x1="76.2" y1="22.86" x2="81.28" y2="22.86" width="0.1524" layer="91"/>
<wire x1="81.28" y1="22.86" x2="81.28" y2="25.4" width="0.1524" layer="91"/>
<pinref part="C2" gate="G$1" pin="2"/>
<wire x1="81.28" y1="22.86" x2="81.28" y2="20.32" width="0.1524" layer="91"/>
<junction x="81.28" y="22.86"/>
</segment>
<segment>
<pinref part="U1" gate="G$1" pin="VCC"/>
<pinref part="C1" gate="G$1" pin="2"/>
<wire x1="78.74" y1="58.42" x2="81.28" y2="58.42" width="0.1524" layer="91"/>
<wire x1="81.28" y1="58.42" x2="81.28" y2="55.88" width="0.1524" layer="91"/>
<pinref part="SUPPLY14" gate="+3.3V" pin="+3.3V"/>
<wire x1="81.28" y1="55.88" x2="81.28" y2="53.34" width="0.1524" layer="91"/>
<wire x1="81.28" y1="55.88" x2="86.36" y2="55.88" width="0.1524" layer="91"/>
<wire x1="86.36" y1="55.88" x2="86.36" y2="58.42" width="0.1524" layer="91"/>
<junction x="81.28" y="55.88"/>
</segment>
</net>
<net name="D-" class="0">
<segment>
<pinref part="U1" gate="G$1" pin="COM1"/>
<wire x1="78.74" y1="88.9" x2="99.06" y2="88.9" width="0.1524" layer="91"/>
<label x="83.82" y="88.9" size="1.778" layer="95"/>
</segment>
</net>
<net name="D+" class="0">
<segment>
<pinref part="U1" gate="G$1" pin="COM2"/>
<wire x1="78.74" y1="83.82" x2="99.06" y2="83.82" width="0.1524" layer="91"/>
<label x="83.82" y="83.82" size="1.778" layer="95"/>
</segment>
</net>
<net name="SEL0" class="0">
<segment>
<pinref part="U1" gate="G$1" pin="IN1"/>
<wire x1="78.74" y1="73.66" x2="99.06" y2="73.66" width="0.1524" layer="91"/>
<label x="83.82" y="73.66" size="1.778" layer="95"/>
</segment>
</net>
<net name="SEL1" class="0">
<segment>
<pinref part="U1" gate="G$1" pin="IN2"/>
<wire x1="78.74" y1="68.58" x2="99.06" y2="68.58" width="0.1524" layer="91"/>
<label x="83.82" y="68.58" size="1.778" layer="95"/>
</segment>
</net>
</nets>
</sheet>
</sheets>
</schematic>
</drawing>
<compatibility>
<note version="6.3" minversion="6.2.2" severity="warning">
Since Version 6.2.2 text objects can contain more than one line,
which will not be processed correctly with this version.
</note>
</compatibility>
</eagle>
